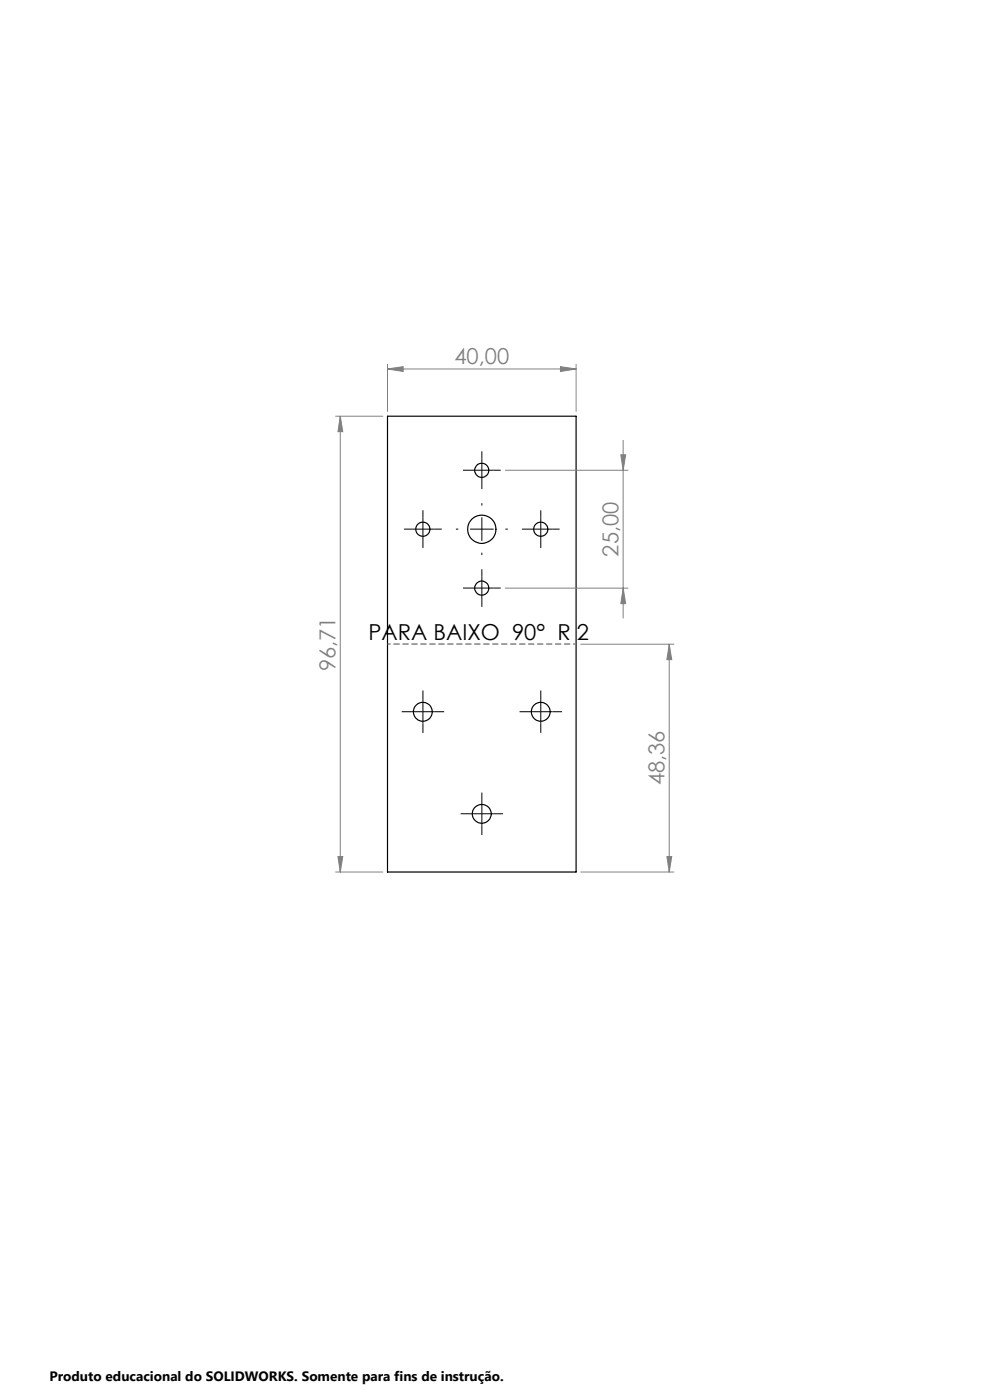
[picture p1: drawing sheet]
<svg xmlns="http://www.w3.org/2000/svg" width="210mm" height="297mm" viewBox="0 0 210 297" stroke-linecap="round" stroke-linejoin="round" font-family="sans-serif">
<g fill="none" stroke="#000" stroke-width=".25">
<path d="M82.2 88.3h40v96.7h-40z"/>
<circle cx="102.2" cy="99.8" r="1.49"/>
<circle cx="89.7" cy="112.3" r="1.5"/>
<circle cx="102.2" cy="112.3" r="3"/>
<circle cx="114.7" cy="112.3" r="1.5"/>
<circle cx="102.2" cy="124.8" r="1.49"/>
<circle cx="89.7" cy="151" r="2.01"/>
<circle cx="114.7" cy="151" r="2.01"/>
<circle cx="102.2" cy="172.6" r="2"/>
</g>
<path d="M82.2 78.3l3.3-.5v1zM82.2 77.3v10M82.2 78.3h40M122.2 77.3v10" fill="none" stroke="#808080" stroke-width=".21"/>
<path d="M82.2 78.3l3.3-.5v1z" fill="#808080"/>
<path d="M118.9 77.8l3.3 .5-3.3 .5z" fill="none" stroke="#808080" stroke-width=".21"/>
<path d="M118.9 77.8l3.3 .5-3.3 .5z" fill="#808080"/>
<path d="M71.2 88.3h10M72.2 88.3v96.7M71.2 185h10M71.7 181.7h1l-.5 3.3z" fill="none" stroke="#808080" stroke-width=".21"/>
<path d="M71.7 181.7h1l-.5 3.3z" fill="#808080"/>
<path d="M72.2 88.3l.5 3.3h-1z" fill="none" stroke="#808080" stroke-width=".21"/>
<path d="M72.2 88.3l.5 3.3h-1z" fill="#808080"/>
<path d="M123.2 136.7h19.7M142 136.7v48.3M123.2 185h19.7M141.5 181.7h1l-.5 3.3z" fill="none" stroke="#808080" stroke-width=".21"/>
<path d="M141.5 181.7h1l-.5 3.3z" fill="#808080"/>
<path d="M142 136.7l.5 3.2h-1z" fill="none" stroke="#808080" stroke-width=".21"/>
<path d="M142 136.7l.5 3.2h-1z" fill="#808080"/>
<path d="M107.2 99.8h26M132.2 93.4v37.7M107.2 124.8h26M132.2 124.8l.5 3.3h-1z" fill="none" stroke="#808080" stroke-width=".21"/>
<path d="M132.2 124.8l.5 3.3h-1z" fill="#808080"/>
<path d="M131.7 96.5h1l-.5 3.3z" fill="none" stroke="#808080" stroke-width=".21"/>
<path d="M131.7 96.5h1l-.5 3.3z" fill="#808080"/>
<g fill="none" stroke="#000" stroke-width=".21" stroke-dasharray="15.2 1.3 1.3 1.3" stroke-linecap="butt">
<path d="M99.7 99.8h-1.5M102.2 99.8v-2.5M102.2 99.8h-2.5M102.2 99.8v2.5M102.2 99.8h2.5M102.2 97.3v-1.5M104.7 99.8h1.5M87.2 112.3h-1.5M89.7 112.3v-2.5M89.7 112.3h-2.5M89.7 112.3v2.5M89.7 112.3h2.5"/>
<path d="M89.7 109.8v-1.5M89.7 114.8v1.5M92.2 112.3h1.5M97.2 112.3h-.5M102.2 112.3v-2.5M102.2 112.3h-2.5M102.2 112.3v2.5M102.2 112.3h2.5M102.2 107.3v-.5M102.2 117.3v.5M102.2 102.3v1.5M107.2 112.3h.5"/>
<path d="M112.2 112.3h-1.5M114.7 112.3v-2.5M114.7 112.3h-2.5M114.7 112.3v2.5M114.7 112.3h2.5M114.7 109.8v-1.5M114.7 114.8v1.5M117.2 112.3h1.5M99.7 124.8h-1.5M102.2 124.8v-2.5M102.2 124.8h-2.5M102.2 124.8v2.5"/>
<path d="M102.2 124.8h2.5M102.2 122.3v-1.5M102.2 127.3v1.5M104.7 124.8h1.5M87.2 151h-2M89.7 151v-2.5M89.7 151h-2.5M89.7 151v2.5M89.7 151h2.5M89.7 148.5v-2M89.7 153.5v2M92.2 151h2"/>
<path d="M112.2 151h-2M114.7 151v-2.5M114.7 151h-2.5M114.7 151v2.5M114.7 151h2.5M114.7 148.5v-2M114.7 153.5v2M117.2 151h2M99.7 172.6h-2M102.2 172.6v-2.5M102.2 172.6h-2.5M102.2 172.6v2.5"/>
<path d="M102.2 172.6h2.5M102.2 170.1v-2M102.2 175.1v2M104.7 172.6h2"/>
</g>
<path d="M82.2 136.6h40" fill="none" stroke="#808080" stroke-width=".21" stroke-dasharray="1.3 .6" stroke-dashoffset=".6" stroke-linecap="butt"/>
<g font-size="4.7" fill="#808080">
<text x="96.4" y="77.3">40,00</text>
<text x="131.2" y="118.1" transform="rotate(-90 131.2 118.1)">25,00</text>
<text x="71.2" y="142.4" transform="rotate(-90 71.2 142.4)">96,71</text>
<text x="141" y="166.6" transform="rotate(-90 141 166.6)">48,36</text>
</g>
<text font-size="4.7" x="78.2" y="135.7">PARA BAIXO 90° R 2</text>
<text font-size="2.9" x="10.5" y="292.9">Produto educacional do SOLIDWORKS. Somente para fins de instrução.</text>
</svg>
